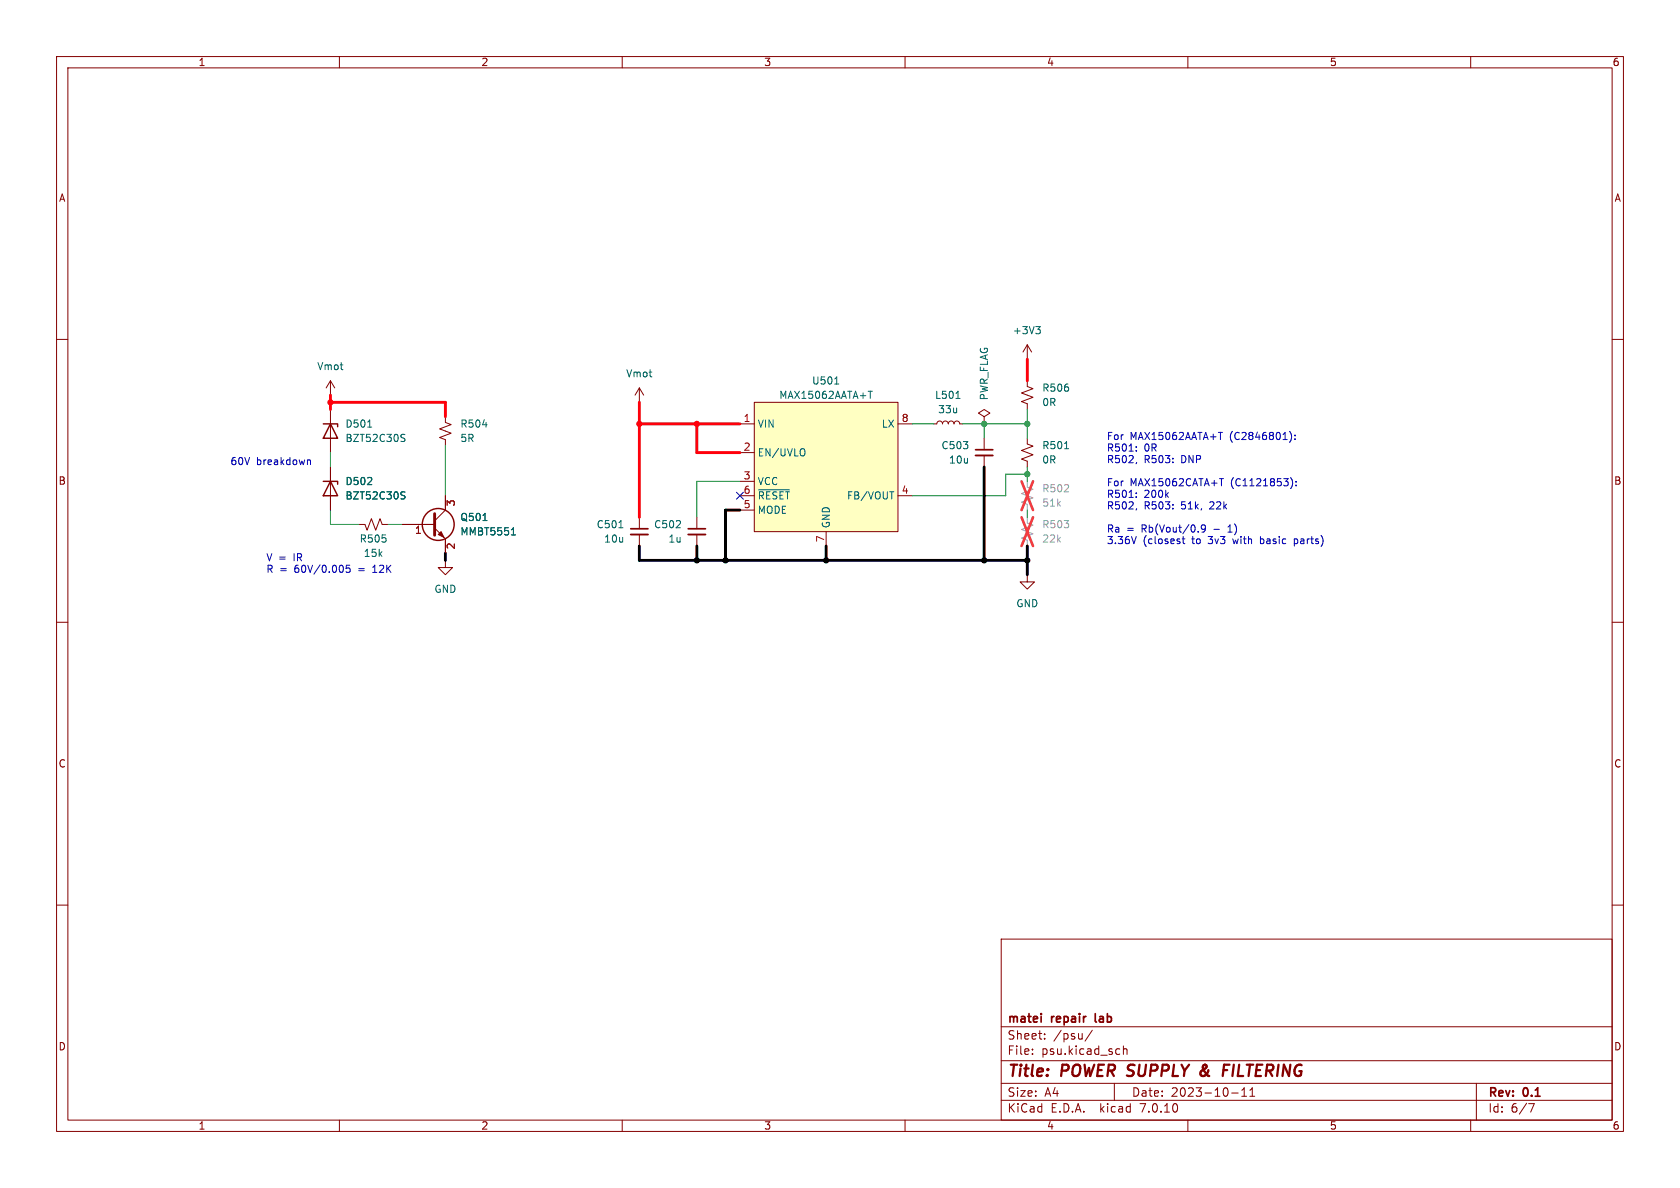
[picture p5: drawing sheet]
<svg xmlns="http://www.w3.org/2000/svg" width="297mm" height="210mm" viewBox="0 0 297 210" stroke-linecap="round" stroke-linejoin="round" font-family="sans-serif">
<g fill="none" stroke="#840000" stroke-width=".18">
<path d="M10 10h277v190h-277zM12 12h273v186h-273zM60 10v2M110 10v2M160 10v2M210 10v2M260 10v2M10 60h2M285 60h2M58.4 67.3v2.6M58.4 72.4v7.6M58.4 67.3l-.7 1.3"/>
<path d="M58.4 67.3l.8 1.3M78.7 73.7v1l1.1 .4-2.1 .7 2.1 .8-2.1 .7 1 .4v1M113 68.6v2.5M113 68.6l-.7 1.3M113 68.6l.8 1.3M130.8 74.9h2.5M133.3 71.1h25.4v22.9h-25.4zM158.7 74.9h2.6M165.1 74.9h.5l.2-.3 .3-.2 .4 .2 .1 .3 .2-.3 .3-.2 .4 .2 .1 .3 .2-.3 .4-.2 .3 .2 .2 .3 .1-.3 .4-.2 .3 .2 .2 .3h.5M174 73.7l1-.7-1-.6-1 .6 1 .7v1.2M174 74.9h.1M174 77.5v2"/>
<path d="M181.6 77.5v1l1 .4-2 .7 2 .8-2 .8 1 .3v1.1M181.6 67.3v1l1 .4-2 .8 2 .7-2 .8 1 .4v1M181.6 61l-.8 1.2M181.6 61v2.5M181.6 61l.8 1.2M58.4 82.6v7.6M63.5 92.7h1l.4 1 .8-2 .7 2 .8-2 .4 1h1M71.1 92.7h5.7M76.8 93.3l1.9 2v2.5M78.7 99.1v1.2h1.3l-1.3 1.3-1.2-1.3h1.2M78.7 87.6v2.6l-1.9 1.9M113 91.4v2.1"/>
<path d="M113 94.5v2M123.2 91.4v2.1M123.2 94.5v2M130.8 80h2.5M130.8 85.1h2.5M130.8 87.6h2.5M130.8 90.2h2.5M146 94v2.5M158.7 87.6h2.6M174 80.5v2.1M10 110h2M181.6 101.6v1.3h1.3l-1.3 1.2-1.3-1.2h1.3"/>
<path d="M285 110h2M10 160h2M285 160h2M177 166h108v32h-108zM60 198v2M110 198v2M160 198v2M177 194.5h108M177 191.5h108M177 187.5h108M177 181.5h108M182.5 186.3v.1"/>
<path d="M182.5 185.5v.1M184.7 183.6v.1M184.7 182.8v.1M193.1 182.1l-1.3 2M197 191.5v3M197.8 185.4l.2 .1M198 186.3l-.2 .1M198.6 184.9v1.5M198.6 185.5l.2-.1 .4 .1v.9M210 198v2M217.7 193.2h1.2M219.5 193.8h.9"/>
<path d="M219.5 192.7l.5-.4v1.5M221 193.8h.8M221 192.7l.4-.4v1.5M260 198v2M261 191.5v6.5M270.2 195.1h1l-.6 1.5"/>
</g>
<path d="M212.6 188.7l.7 1.1M213.1 190l-.6 .2M213.2 188.8l-.7 .5M213.3 188.3l-.3-.1-.3 .3M216.3 189.2h.7M216.4 188.2h1" fill="none" stroke="#840000" stroke-width=".4"/>
<path d="M172.5 79.5h3M111.5 93.5h3.1M121.7 93.5h3M184.1 179.2v.1M184.1 179.7v1M193.6 179.2l.1 1.4" fill="none" stroke="#840000" stroke-width=".3"/>
<g fill="none" stroke="#006464" stroke-width=".18">
<path d="M183.1 57.7h.8l-.4 .5M183.7 58.2l.2 .3v.3l-.2 .2M65 75.5h.7M71.1 77.4l.4 .1 .1 .3-.2 .2h-.4M71.1 76.8h.5M85.3 75.1h.8M142.1 79.4a.9 .9 0 0 1 0 1.1M147.6 67.9h.7M153.5 69.2h.7M153.9 69.2v1.2M169 70.4h.7M188.2 79.3h.7"/>
<path d="M71.1 87.5l.4 .2 .1 .3-.2 .2h-.4M71.1 86.9l.5 .1M85.4 92h.7M90.4 94.6h.7M90.6 93.5l.2-.2v1.3M109.4 93.3h.7M134.1 86.6h5.5M157.3 86.9h.7"/>
</g>
<g fill="none" stroke="#840000" stroke-width=".25">
<path d="M57.1 74.9h2.6v.5M58.4 74.9l1.3 2.6h-2.6zM57.1 85.1h2.6v.5M58.4 85.1l1.3 2.5h-2.6z"/>
<circle cx="77.5" cy="92.7" r="2.82"/>
</g>
<path d="M133.3 71.1h25.4v22.9h-25.4z" fill="#ffffc2" stroke="#ffffc2" stroke-width=".18"/>
<path d="M111.5 94.5h3.1M121.7 94.5h3M172.5 80.5h3" fill="none" stroke="#840000" stroke-width=".33"/>
<path d="M76.8 90.8v3.8" fill="none" stroke="#840000" stroke-width=".51"/>
<path d="M77.5 94.5l.5-.5 .5 1z" fill="#840000" stroke="#840000" stroke-width=".18"/>
<path d="M181.6 85.1v1l1 .4-2 .7 2 .8-2 .8 1 .4v1M181.6 91.4v1.1l1 .3-2 .8 2 .8-2 .7 1 .4v1" fill="none" stroke="#a1a1a1" stroke-width=".18"/>
<path d="M180.6 85.1l2 5.1M180.6 91.4l2 5.1M182.6 85.1l-2 5.1M182.6 91.4l-2 5.1" fill="none" stroke="#eb3a3d" stroke-width=".46"/>
<g fill="none" stroke="#0000c2" stroke-width=".18">
<path d="M200.9 79.6v.1M200.9 79v.1M215.4 76.4h.7M228 76.3a1.46 1.46 0 0 1 0 1.9M228.9 77.6v.1M228.9 76.9v.1M54.4 81.4h.4l.1 .7M61.8 99.9h-.6v.6l.2-.1 .4 .1 .1 .1-.1 .5-.1 .1-.5-.1M200.9 87.1v.2M200.9 87.8v.1M200.9 94.8l-.4 1.3M200.9 81.7l-.1 .3"/>
<path d="M200.9 89.9l-.1 .3M209 95.3h.5M209.2 94.8v1.1l.3 .2M213.1 93.3l-.2 .3-.4-.1-.1-.2 .1-.4 .4-.1 .1 .1a.84 .84 0 0 1-.3 1.2h-.2M215.6 84.6h.7M217.1 94.1h.7M217.2 93.1l-.1 .1M222.8 94.8v1.3M222.8 96l.2 .1M223 95.3h-.2M228.2 84.4a1.46 1.46 0 0 1 0 2M228.8 96l.4 .1"/>
<path d="M228.8 95.3v1.2M229.1 85.8v.1M229.1 85.1v.1M229.2 95.3h-.4M65.9 101.2h.7M66 100.2l-.1 .1"/>
</g>
<path d="M58.4 69.9v2.5M58.4 71.1h20.3v2.6M113 71.1v20.3M113 74.9h17.8M123.2 74.9v5.1h7.6M181.6 63.5v3.8" fill="none" stroke="#ff000b" stroke-width=".51"/>
<path d="M78.7 78.7v8.9M161.3 74.9h3.8M170.2 74.9h11.4M174 74.9v2.6M181.6 72.4v5.1M58.4 80v2.6M58.4 90.2v2.5h5.1M68.6 92.7h2.5M130.8 85.1h-7.6v6.3M181.6 83.8h-3.8v3.8h-16.5M181.6 82.6v2.5M181.6 90.2v1.2" fill="none" stroke="#009600" stroke-width=".18"/>
<path d="M78.7 97.8v1.3M113 96.5v2.6h68.6M123.2 96.5v2.6M130.8 90.2h-2.5v8.9M146 96.5v2.6M174 82.6v16.5M181.6 96.5v5.1" fill="none" stroke="#000" stroke-width=".51"/>
<path d="M130.2 87l1.2 1.2M131.4 87l-1.2 1.2" fill="none" stroke="#000084" stroke-width=".18"/>
<g fill="#ff000b" stroke="#ff000b" stroke-width=".18">
<circle cx="113" cy="74.9" r=".46"/>
<circle cx="123.2" cy="74.9" r=".46"/>
<circle cx="58.4" cy="71.1" r=".46"/>
</g>
<g fill="#000" stroke="#000" stroke-width=".18">
<circle cx="123.2" cy="99.1" r=".46"/>
<circle cx="128.3" cy="99.1" r=".46"/>
<circle cx="146" cy="99.1" r=".46"/>
<circle cx="174" cy="99.1" r=".46"/>
<circle cx="181.6" cy="99.1" r=".46"/>
</g>
<g fill="#009600" stroke="#009600" stroke-width=".18">
<circle cx="181.6" cy="83.8" r=".46"/>
<circle cx="181.6" cy="74.9" r=".46"/>
<circle cx="174" cy="74.9" r=".46"/>
</g>
<g font-size="2.8" fill="#840000">
<text x="178" y="190.9">Title:</text>
<text x="187.7" y="190.9">POWER SUPPLY</text>
<text x="213.8" y="190.9">&amp;</text>
<text x="218.6" y="190.9">FILTERING</text>
</g>
<g font-size="2.1" fill="#840000">
<text x="178" y="184">Sheet:</text>
<text x="178" y="181.2">matei</text>
<text x="186" y="181.2">repair</text>
<text x="186.2" y="184">/psu/</text>
<text x="194.3" y="181.2">lab</text>
<text x="178" y="186.7">File:</text>
<text x="184.1" y="186.7">psu.kicad_sch</text>
<text x="178" y="196.9">KiCad</text>
<text x="178" y="194.1">Size:</text>
<text x="184.7" y="194.1">A4</text>
<text x="185.7" y="196.9">E.D.A.</text>
<text x="194.6" y="196.9">kicad</text>
<text x="200" y="194.1">Date:</text>
<text x="201.8" y="196.9">7.0.10</text>
<text x="207" y="194.1">2023-10-11</text>
<text x="263" y="194.3">Rev:</text>
<text x="263" y="196.9">Id:</text>
<text x="267.1" y="196.9">6/7</text>
<text x="269.4" y="194.3">0.1</text>
</g>
<g font-size="1.8" fill="#840000">
<text x="35" y="11.9">1</text>
<text x="85" y="11.9">2</text>
<text x="135" y="11.9">3</text>
<text x="185" y="11.9">4</text>
<text x="235" y="11.9">5</text>
<text x="285" y="11.9">6</text>
<text x="10.3" y="35.9">A</text>
<text x="285.3" y="35.9">A</text>
<text x="10.3" y="85.9">B</text>
<text x="285.3" y="85.9">B</text>
<text x="10.3" y="135.9">C</text>
<text x="285.3" y="135.9">C</text>
<text x="10.3" y="185.9">D</text>
<text x="285.3" y="185.9">D</text>
<text x="35" y="199.9">1</text>
<text x="85" y="199.9">2</text>
<text x="135" y="199.9">3</text>
<text x="185" y="199.9">4</text>
<text x="235" y="199.9">5</text>
<text x="285" y="199.9">6</text>
</g>
<g font-size="1.8" fill="#006464">
<text x="179" y="59.3">+3V3</text>
<text x="56" y="65.6">Vmot</text>
<text x="110.6" y="66.9">Vmot</text>
<text x="137.7" y="70.7">MAX15062AATA+T</text>
<text x="143.5" y="68.2">U501</text>
<text x="165.2" y="70.7">L501</text>
<text x="174.9" y="70.9" transform="rotate(-90 174.9 70.9)">PWR_FLAG</text>
<text x="184.2" y="69.4">R506</text>
<text x="184.2" y="72">0R</text>
<text x="61" y="75.8">D501</text>
<text x="81.3" y="75.8">R504</text>
<text x="133.9" y="75.8">VIN</text>
<text x="155.8" y="75.8">LX</text>
<text x="165.8" y="73.3">33u</text>
<text x="61" y="78.3">BZT52C30S</text>
<text x="81.3" y="78.3">5R</text>
<text x="133.9" y="80.9">EN/UVLO</text>
<text x="166.3" y="79.6">C503</text>
<text x="167.7" y="82.1">10u</text>
<text x="184.2" y="79.6">R501</text>
<text x="184.2" y="82.1">0R</text>
<text x="61" y="86">D502</text>
<text x="61" y="88.5">BZT52C30S</text>
<text x="133.9" y="86">VCC</text>
<text x="133.9" y="88.5">~{RESET}</text>
<text x="149.6" y="88.5">FB/VOUT</text>
<text x="81.3" y="92.3">Q501</text>
<text x="81.3" y="94.8">MMBT5551</text>
<text x="105.4" y="93.6">C501</text>
<text x="115.5" y="93.6">C502</text>
<text x="133.9" y="91">MODE</text>
<text x="146.9" y="93.5" transform="rotate(-90 146.9 93.5)">GND</text>
<text x="63.5" y="96.1">R505</text>
<text x="64.2" y="98.7">15k</text>
<text x="106.7" y="96.1">10u</text>
<text x="118.1" y="96.1">1u</text>
<text x="76.7" y="105">GND</text>
<text x="179.6" y="107.5">GND</text>
</g>
<g font-size="1.8" fill="#a90000">
<text x="131.4" y="74.7">1</text>
<text x="159.3" y="74.7">8</text>
<text x="131.4" y="79.8">2</text>
<text x="80.7" y="89.6" transform="rotate(-90 80.7 89.6)">3</text>
<text x="131.4" y="84.8">3</text>
<text x="131.4" y="89.9">5</text>
<text x="131.4" y="87.4">6</text>
<text x="159.3" y="87.4">4</text>
<text x="73.3" y="94.7">1</text>
<text x="145.8" y="96" transform="rotate(-90 145.8 96)">7</text>
<text x="80.7" y="97.2" transform="rotate(-90 80.7 97.2)">2</text>
</g>
<g font-size="1.8" fill="#0000c2">
<text x="195.6" y="77.9">For</text>
<text x="199.8" y="77.9">MAX15062AATA+T</text>
<text x="217.5" y="77.9">(C2846801):</text>
<text x="40.6" y="82.3">60V</text>
<text x="45.3" y="82.3">breakdown</text>
<text x="195.6" y="79.9">R501:</text>
<text x="195.6" y="82">R502,</text>
<text x="202.3" y="79.9">0R</text>
<text x="202.3" y="82">R503:</text>
<text x="208.9" y="82">DNP</text>
<text x="195.6" y="86">For</text>
<text x="195.6" y="88.1">R501:</text>
<text x="199.8" y="86">MAX15062CATA+T</text>
<text x="202.3" y="88.1">200k</text>
<text x="217.7" y="86">(C1121853):</text>
<text x="195.6" y="90.1">R502,</text>
<text x="195.6" y="94.2">Ra</text>
<text x="199.2" y="94.2">=</text>
<text x="201.9" y="94.2">Rb(Vout/0.9</text>
<text x="202.3" y="90.1">R503:</text>
<text x="208.9" y="90.1">51k,</text>
<text x="214.2" y="90.1">22k</text>
<text x="214.8" y="94.2">-</text>
<text x="217.6" y="94.2">1)</text>
<text x="47" y="99.3">V =</text>
<text x="47" y="101.4">R =</text>
<text x="52" y="99.3">IR</text>
<text x="52.2" y="101.4">60V/0.005</text>
<text x="63.6" y="101.4">=</text>
<text x="66.4" y="101.4">12K</text>
<text x="195.6" y="96.3">3.36V</text>
<text x="202.1" y="96.3">(closest</text>
<text x="210.9" y="96.3">to</text>
<text x="213.9" y="96.3">3v3</text>
<text x="218.5" y="96.3">with</text>
<text x="223.4" y="96.3">basic</text>
<text x="229.6" y="96.3">parts)</text>
</g>
<g font-size="1.8" fill="#989898">
<text x="184.2" y="87.2">R502</text>
<text x="184.2" y="89.8">51k</text>
<text x="184.2" y="93.6">R503</text>
<text x="184.2" y="96.1">22k</text>
</g>
</svg>
